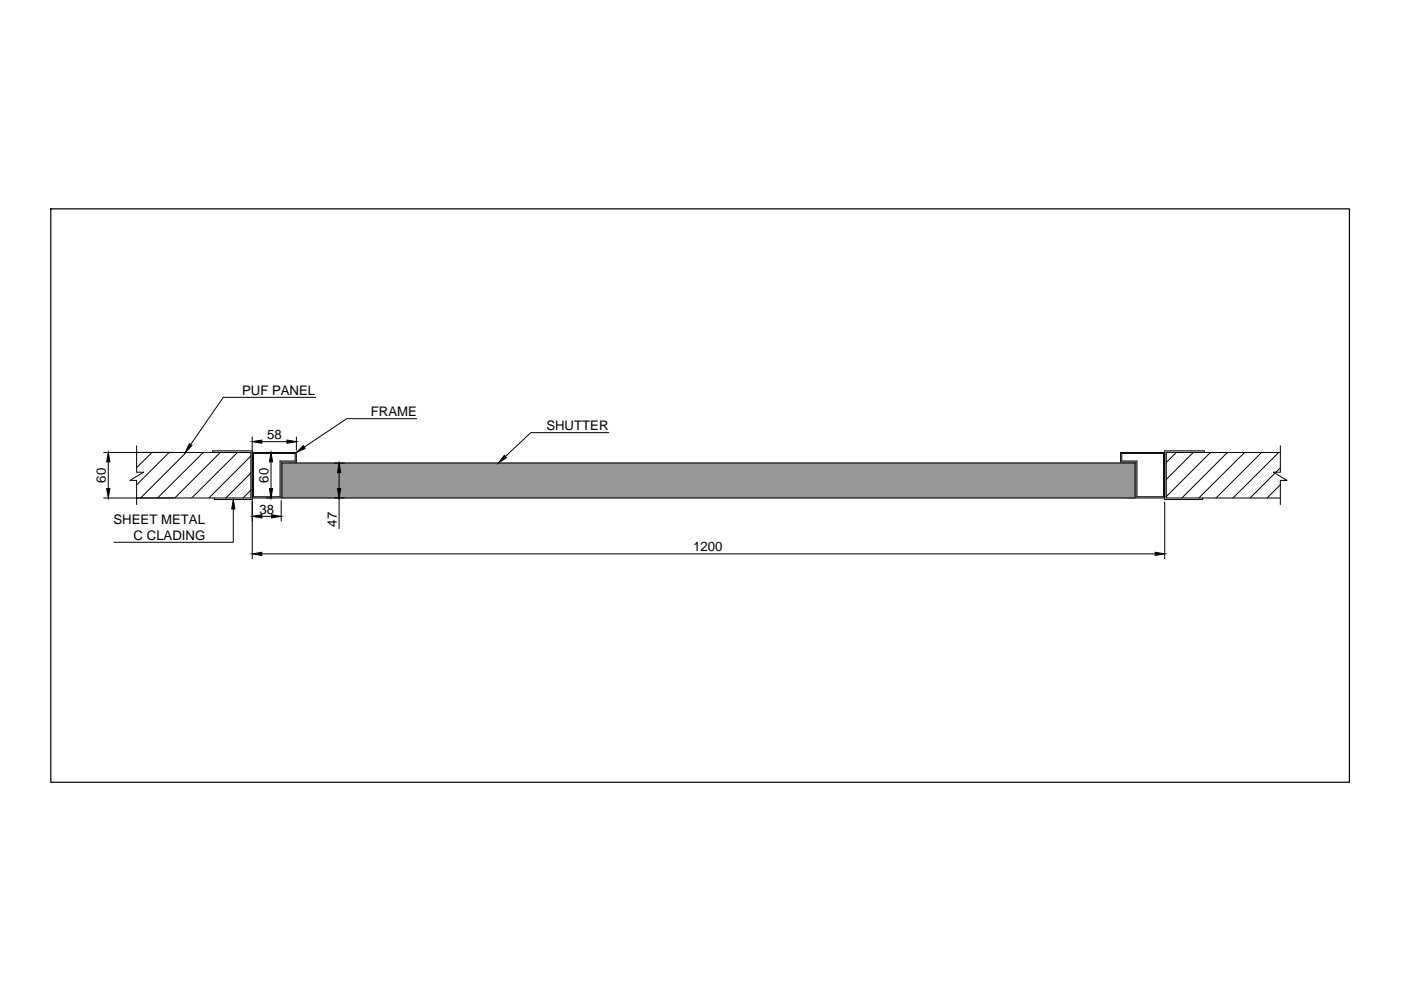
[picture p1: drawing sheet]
<svg xmlns="http://www.w3.org/2000/svg" width="297mm" height="210mm" viewBox="0 0 297 210" stroke-linecap="round" stroke-linejoin="round" font-family="sans-serif">
<!-- layer: 0 -->
<g fill="none" stroke="#000" stroke-width=".21">
<path d="M22 95.9h31.2v9.7h-31.2M23 97.9v5.7M29 94.5v5.6h1.5l-2.9 1.8h1.4v5.1M32.2 95.9l-3.2 3.2M35.9 95.9l-6.9 6.9M39.5 95.9l-9.7 9.7M43.1 95.9l-9.7 9.7M45.1 95.9v-.3h8.4v10.3h-8.1v-.3M46.7 95.9l-9.6 9.7M50.3 95.9l-9.6 9.7M53.2 96.7l-8.9 8.9M53.5 95.9h9.3v2.1h-3.2v7.6h-6.1"/>
<path d="M53.5 92.6v2.8M53.7 96.1h8.9v1.6h-3.2v7.6h-5.7zM55.5 93.6h5.3M57.5 97.9v5.7M59.8 98.2h180.8v7.4h-180.8zM62.8 92.6v2.8M66.9 84.2h-19.6l-6.9 10M88.4 88.8h-14.9l-9 6M129.1 91.7h-16.6l-5.3 5.1M237.8 96.1h8.9v9.2h-5.6v-7.6h-3.3zM246.9 95.9h-9.3v2.1h3.2v7.6h6.1M249.4 95.9l-2.1 2.1"/>
<path d="M253 95.9l-5.7 5.7M255.3 95.9v-.3h-8.4v10.3h8.1v-.3M256.6 95.9l-9.3 9.4M260.2 95.9l-9.6 9.7M263.9 95.9l-9.7 9.7M267.5 95.9l-9.7 9.7M271.1 95.9l-9.7 9.7M271.5 95.9h-24.2v9.7h24.2M271.5 99.2l-1 .9M271.5 94.5v5.6h-1.5l2.9 1.8h-1.4v5.1M49.5 107.9v7.1h-25.3M53.2 100.3l-5.3 5.3"/>
<path d="M53.2 103.9l-1.7 1.7M53.5 106.1v12.3M55.5 109.5h2.1M55.5 117.4h189.4M59.6 106.1v4.4M71.9 100.2v3.4M71.9 105.6v6.5M246.9 106.4v12M270.3 100.3l-5.2 5.3M271.5 102.8l-2.8 2.8M272.6 101.7l-.2 .2"/>
</g>
<g fill="#000" stroke="#000" stroke-width=".21">
<path d="M23 95.9l.3 2h-.7zM40.1 94.1l.6 .3-1.4 1.5zM53.5 93.6l2-.3v.7zM57.5 95.9l.3 2h-.7zM60.8 93.3l2 .3-2 .4zM62.8 95.9l1.5-1.4 .4 .6zM106.9 96.6l.5 .4-1.7 1.2zM22.6 103.6h.7l-.3 2zM49.5 105.9l.3 2h-.7zM53.5 109.5l2-.4v.7zM53.5 117.4l2-.3v.7zM57.1 103.6h.7l-.3 2z"/>
<path d="M57.6 109.1l2 .4-2 .3zM71.9 98.2l.3 2h-.6zM71.6 103.6h.6l-.3 2zM244.9 117.1l2 .3-2 .4z"/>
</g>
<path d="M59.8 98.2v7.4h180.8zM59.8 98.2h180.8v7.4z" fill="#979797" stroke="#979797" stroke-width=".21"/>
<path d="M10.8 44.3h275.3v121.6h-275.3z" fill="none" stroke="#000" stroke-width=".25"/>
<g font-size="2.8">
<text x="51.3" y="83.7">PUF PANEL</text>
<text x="78.6" y="88.3">FRAME</text>
<text x="56.6" y="93.1">58</text>
<text x="115.8" y="91.2">SHUTTER</text>
<text x="22.5" y="102.3" transform="rotate(-90 22.5 102.3)">60</text>
<text x="56.9" y="102.3" transform="rotate(-90 56.9 102.3)">60</text>
<text x="24.1" y="111">SHEET METAL</text>
<text x="55" y="108.9">38</text>
<text x="71.4" y="111.6" transform="rotate(-90 71.4 111.6)">47</text>
<text x="28.3" y="114.5">C CLADING</text>
<text x="147" y="116.9">1200</text>
</g>
</svg>
